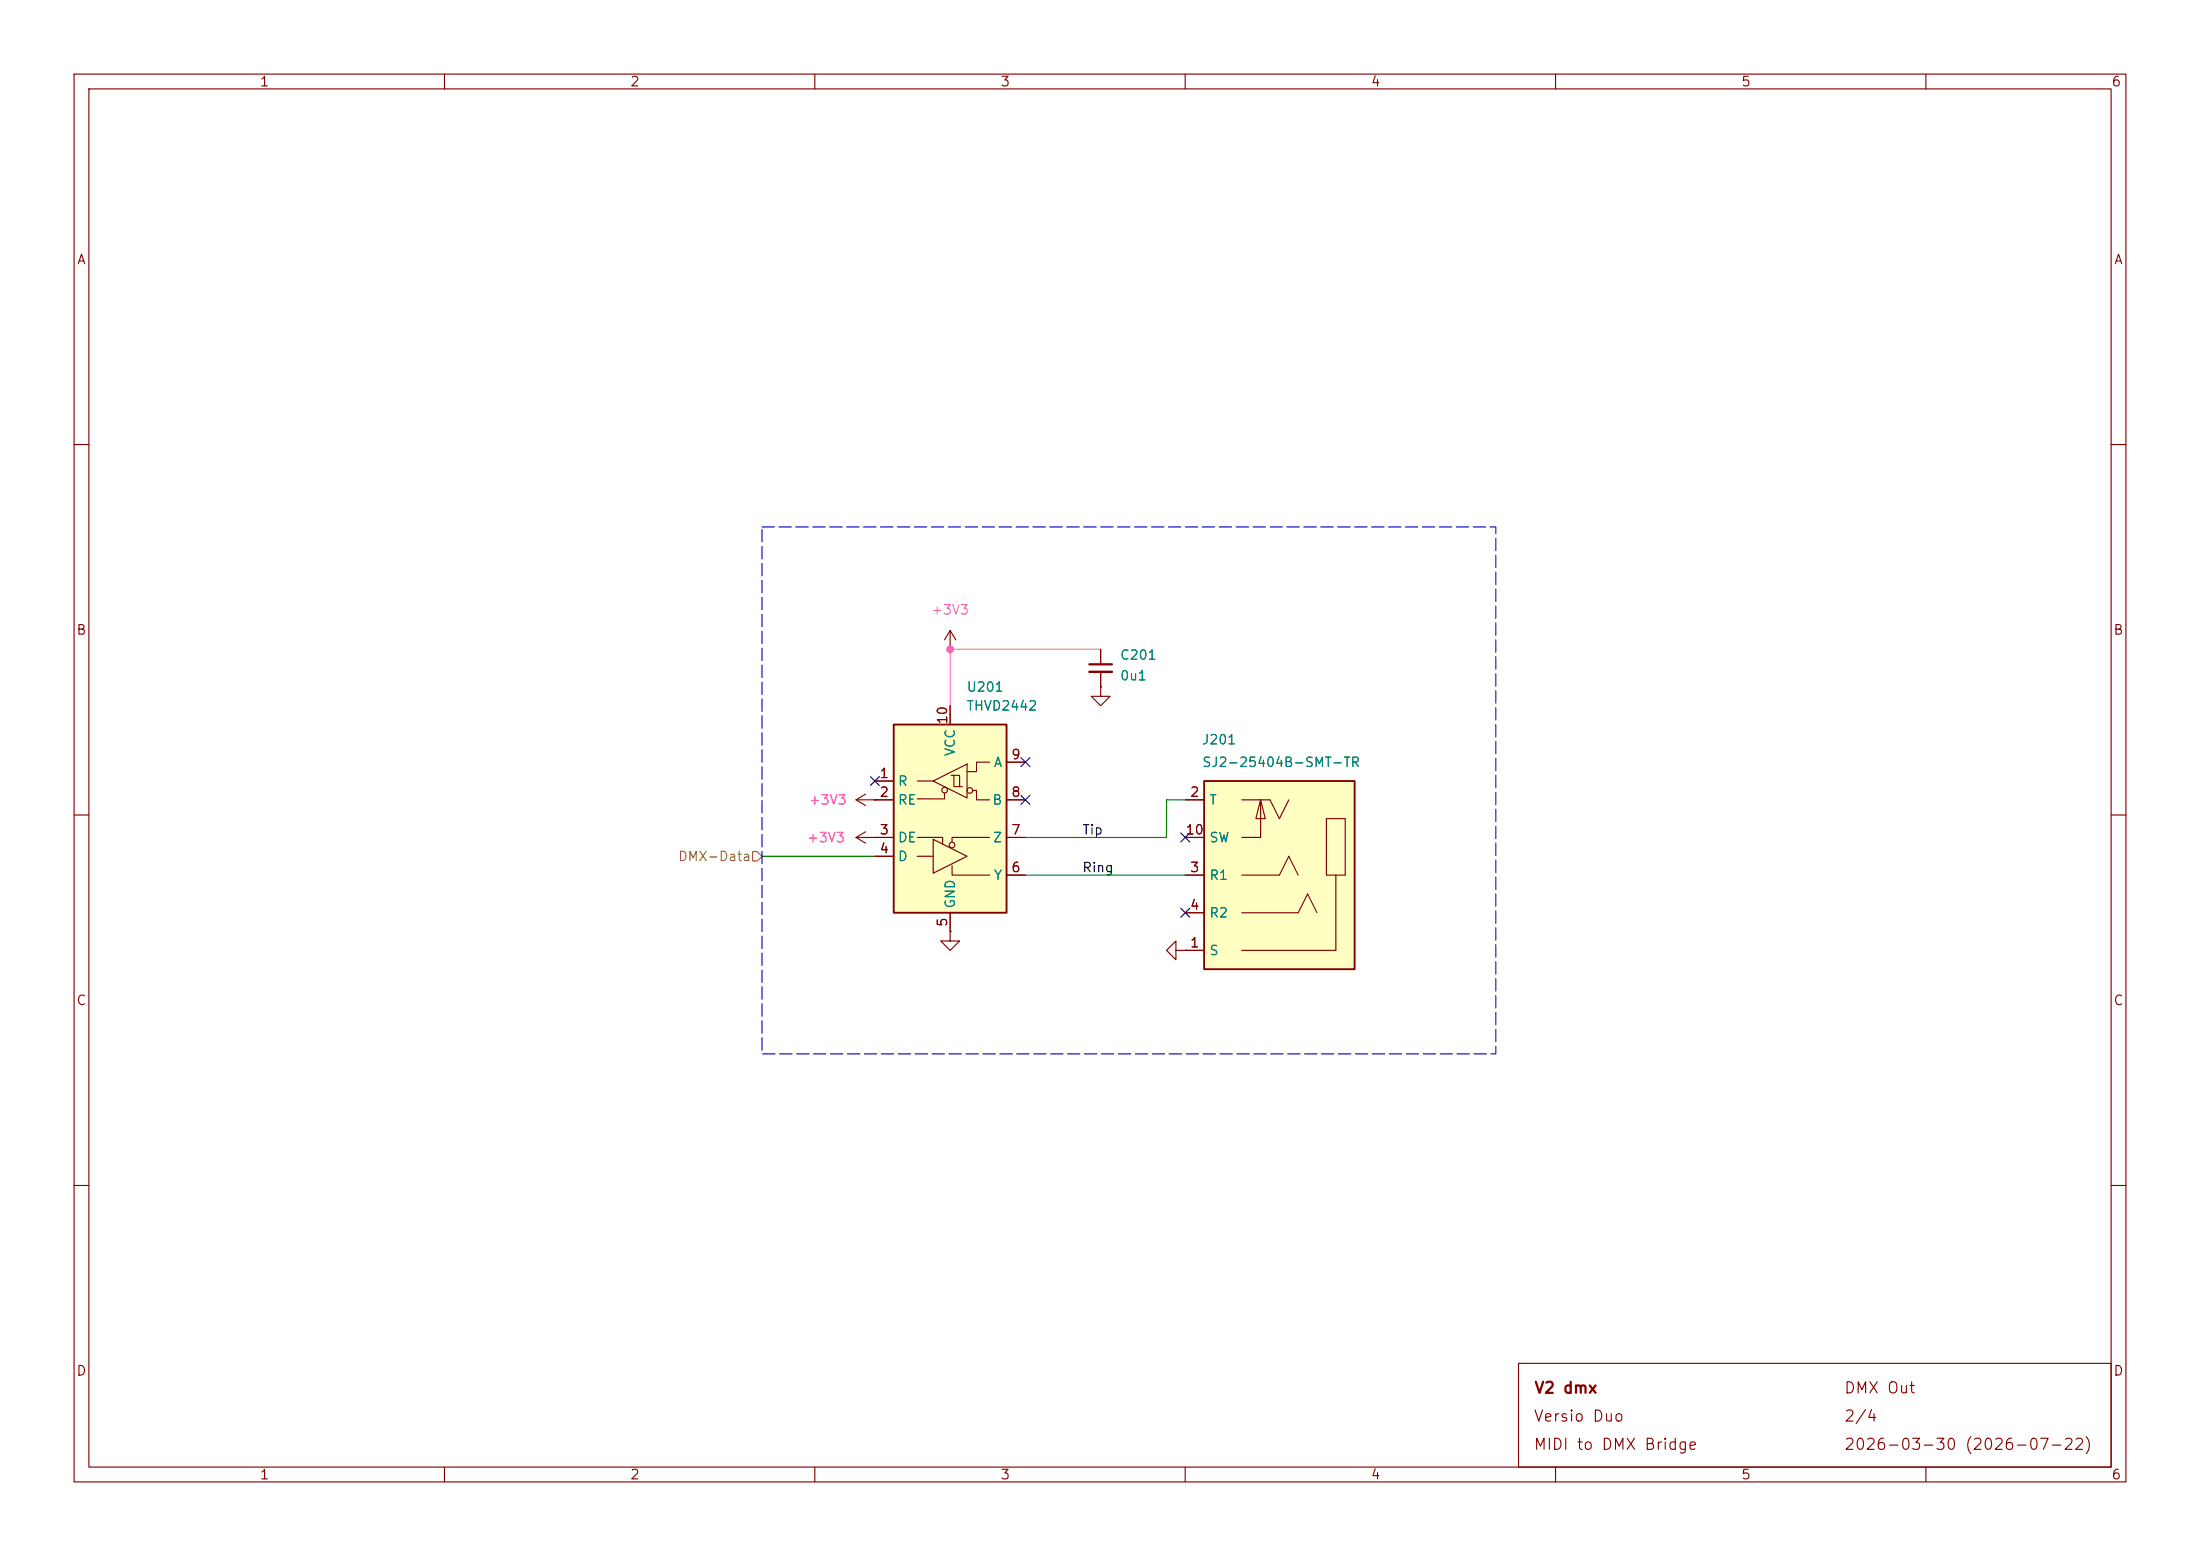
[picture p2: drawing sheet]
<svg xmlns="http://www.w3.org/2000/svg" width="297mm" height="210mm" viewBox="0 0 297 210" stroke-linecap="round" stroke-linejoin="round" font-family="sans-serif">
<g fill="none" stroke="#840000" stroke-width=".15">
<path d="M10 10h277v190h-277zM12 12h273v186h-273zM60 10v2M110 10v2M160 10v2M210 10v2M260 10v2M10 60h2M285 60h2M10 110h2M285 110h2M10 160h2"/>
<path d="M285 160h2M60 198v2M110 198v2M160 198v2M205 184h80v14h-80zM210 198v2M260 198v2"/>
</g>
<path d="M120.6 97.8h15.3v25.4h-15.3z" fill="#ffffc2"/>
<path d="M120.6 97.8h15.3v25.4h-15.3z" fill="none" stroke="#840000" stroke-width=".25"/>
<g fill="none" stroke="#840000" stroke-width=".15">
<path d="M128.3 87.6h.1M128.3 85.1v2.5M128.3 95.3v2.5M128.3 85.1l-.8 1.3M128.3 85.1l.7 1.3M115.6 108h5M115.6 113h5M115.6 113l1.2 .8M115.6 108l1.2 .7M116.8 112.3l-1.2 .7M116.8 107.2l-1.2 .8M118.1 113h.1"/>
<path d="M118.1 108h.1M118.1 115.6h2.5M118.1 105.4h2.5M123.8 113h3.5v.9M123.8 115.6h2.2M123.8 105.4h2.2M126 113.3l4.6 2.3-4.6 2.3zM126 105.4l4.6-2.3v4.6zM127.5 107.1v.7h-3.7M128.4 104.6h.4v1.6h1.1M128.5 116.8v1.3h5.1M128.7 104.6h.8v1.6"/>
<path d="M131.3 106.7h.5v1.3h1.8M133.6 102.9h-1.8v1.2h-1.2M133.6 113h-5.1v.7M135.9 108h2.5M135.9 113h2.5M135.9 118.1h2.5M135.9 102.9h2.5M128.3 123.2v2.5"/>
<circle cx="127.5" cy="106.6" r=".38"/>
<circle cx="128.5" cy="114" r=".38"/>
<circle cx="130.9" cy="106.7" r=".38"/>
</g>
<g fill="#ffffc2">
<path d="M162.6 105.4h20.3v25.4h-20.3z"/>
<path d="M170.2 108l.6 2.5h-1.3z"/>
</g>
<path d="M162.6 105.4h20.3v25.4h-20.3z" fill="none" stroke="#840000" stroke-width=".25"/>
<g fill="none" stroke="#840000" stroke-width=".15">
<path d="M128.3 95.3v2.5M148.6 92.7v1.3h1.3l-1.3 1.3-1.3-1.3h1.3M148.6 92.7h.1M148.6 87.6v2.1M148.6 90.7v2M118.1 113h.1M118.1 108h.1M118.1 108h2.5M118.1 113h2.5M118.1 105.4h2.5M118.1 115.6h2.5M135.9 118.1h2.5"/>
<path d="M135.9 108h2.5M135.9 113h2.5M135.9 102.9h2.5M160 118.1h2.6M160 108h2.6M160 113h2.6M167.6 118.1h5.1l1.3-2.5 1.3 2.5M167.6 108h3.8l1.3 2.5 1.3-2.5M170.2 108l.6 2.5h-1.3zM170.2 108v5h-2.6M179.1 110.5h2.5v7.6h-2.5zM180.3 118.1v10.2h-12.7"/>
<path d="M128.3 125.7v1.3h1.2l-1.2 1.3-1.3-1.3h1.3M128.3 125.7h.1M128.3 123.2v2.5M158.7 128.3v-1.3l-1.2 1.3 1.2 1.2v-1.2h1.3M160 128.3h.1M160 128.3h2.6M160 123.2h2.6M167.6 123.2h7.7l1.2-2.5 1.3 2.5"/>
</g>
<path d="M147.1 89.7h3" fill="none" stroke="#840000" stroke-width=".3"/>
<path d="M147.1 90.7h3" fill="none" stroke="#840000" stroke-width=".33"/>
<path d="M101.6 114.9h.6l.7 .7-.7 .6h-.6z" fill="none" stroke="#848400" stroke-width=".15"/>
<path d="M102.9 115.6h15.2M138.4 118.1h21.6M160 108h-2.5v5h-19.1" fill="none" stroke="#008400" stroke-width=".15"/>
<path d="M148.6 87.6h-20.3v7.7" fill="none" stroke="#ff5cbb" stroke-width=".15"/>
<path d="M117.5 104.8l1.2 1.2M118.7 104.8l-1.2 1.2M137.8 102.3l1.2 1.2M137.8 107.3l1.2 1.3M139 102.3l-1.2 1.2M139 107.3l-1.2 1.3M159.4 112.4l1.2 1.2M160.6 112.4l-1.2 1.2M159.4 122.6l1.2 1.2M160.6 122.6l-1.2 1.2" fill="none" stroke="#000084" stroke-width=".15"/>
<path d="M102.9 71.1h99v71.1h-99z" fill="none" stroke="#0000c2" stroke-width=".15" stroke-dasharray="1.7 .6"/>
<circle cx="128.3" cy="87.6" r=".46" fill="#ff5cbb" stroke="#ff5cbb" stroke-width=".14"/>
<g font-size="1.5" fill="#840000">
<text x="207" y="188.4">V2 dmx</text>
<text x="248.9" y="188.4">DMX Out</text>
<text x="206.9" y="192.3">Versio Duo</text>
<text x="206.9" y="196.1">MIDI to DMX Bridge</text>
<text x="248.9" y="196.1">2026-03-30 (2026-07-22)</text>
<text x="248.9" y="192.3">2/4</text>
</g>
<g font-size="1.3" fill="#840000">
<text x="35" y="12">1</text>
<text x="85" y="12">2</text>
<text x="135" y="12">3</text>
<text x="185" y="12">4</text>
<text x="235" y="12">5</text>
<text x="285" y="12">6</text>
<text x="10.3" y="36">A</text>
<text x="285.3" y="36">A</text>
<text x="10.2" y="86">B</text>
<text x="285.2" y="86">B</text>
<text x="128.2" y="97.9" transform="rotate(-90 128.2 97.9)">10</text>
<text x="118.6" y="105.3">1</text>
<text x="118.6" y="107.9">2</text>
<text x="136.4" y="107.9">8</text>
<text x="136.4" y="102.8">9</text>
<text x="160.6" y="107.9">2</text>
<text x="118.6" y="112.9">3</text>
<text x="136.4" y="112.9">7</text>
<text x="160" y="112.9">10</text>
<text x="118.6" y="115.5">4</text>
<text x="136.4" y="118">6</text>
<text x="160.6" y="118">3</text>
<text x="128.2" y="125.2" transform="rotate(-90 128.2 125.2)">5</text>
<text x="160.6" y="123.1">4</text>
<text x="160.6" y="128.2">1</text>
<text x="10.2" y="136">C</text>
<text x="285.2" y="136">C</text>
<text x="10.2" y="186">D</text>
<text x="285.2" y="186">D</text>
<text x="35" y="200">1</text>
<text x="85" y="200">2</text>
<text x="135" y="200">3</text>
<text x="185" y="200">4</text>
<text x="235" y="200">5</text>
<text x="285" y="200">6</text>
</g>
<g font-size="1.3" fill="#ff5cbb">
<text x="125.6" y="83.3">+3V3</text>
<text x="108.8" y="114">+3V3</text>
<text x="109.1" y="108.9">+3V3</text>
</g>
<g font-size="1.3" fill="#008484">
<text x="151.1" y="89.4">C201</text>
<text x="130.4" y="93.7">U201</text>
<text x="151.1" y="92.1">0u1</text>
<text x="130.4" y="96.2">THVD2442</text>
<text x="162.2" y="100.8">J201</text>
<text x="121.1" y="106.4">R</text>
<text x="129.2" y="102.2" transform="rotate(-90 129.2 102.2)">VCC</text>
<text x="134.1" y="103.8">A</text>
<text x="162.2" y="103.8">SJ2-25404B-SMT-TR</text>
<text x="121.1" y="108.9">RE</text>
<text x="121.1" y="114">DE</text>
<text x="133.9" y="108.9">B</text>
<text x="133.9" y="114">Z</text>
<text x="163.2" y="108.9">T</text>
<text x="163.2" y="114">SW</text>
<text x="121.1" y="116.5">D</text>
<text x="134.1" y="119.1">Y</text>
<text x="163.2" y="119.1">R1</text>
<text x="129.2" y="122.7" transform="rotate(-90 129.2 122.7)">GND</text>
<text x="163.2" y="124.2">R2</text>
<text x="163.2" y="129.2">S</text>
</g>
<g font-size="1.3">
<text x="146" y="113">Tip</text>
<text x="146" y="118">Ring</text>
</g>
<text font-size="1.3" fill="#848400" x="91.4" y="116.5">DMX-Data</text>
</svg>
